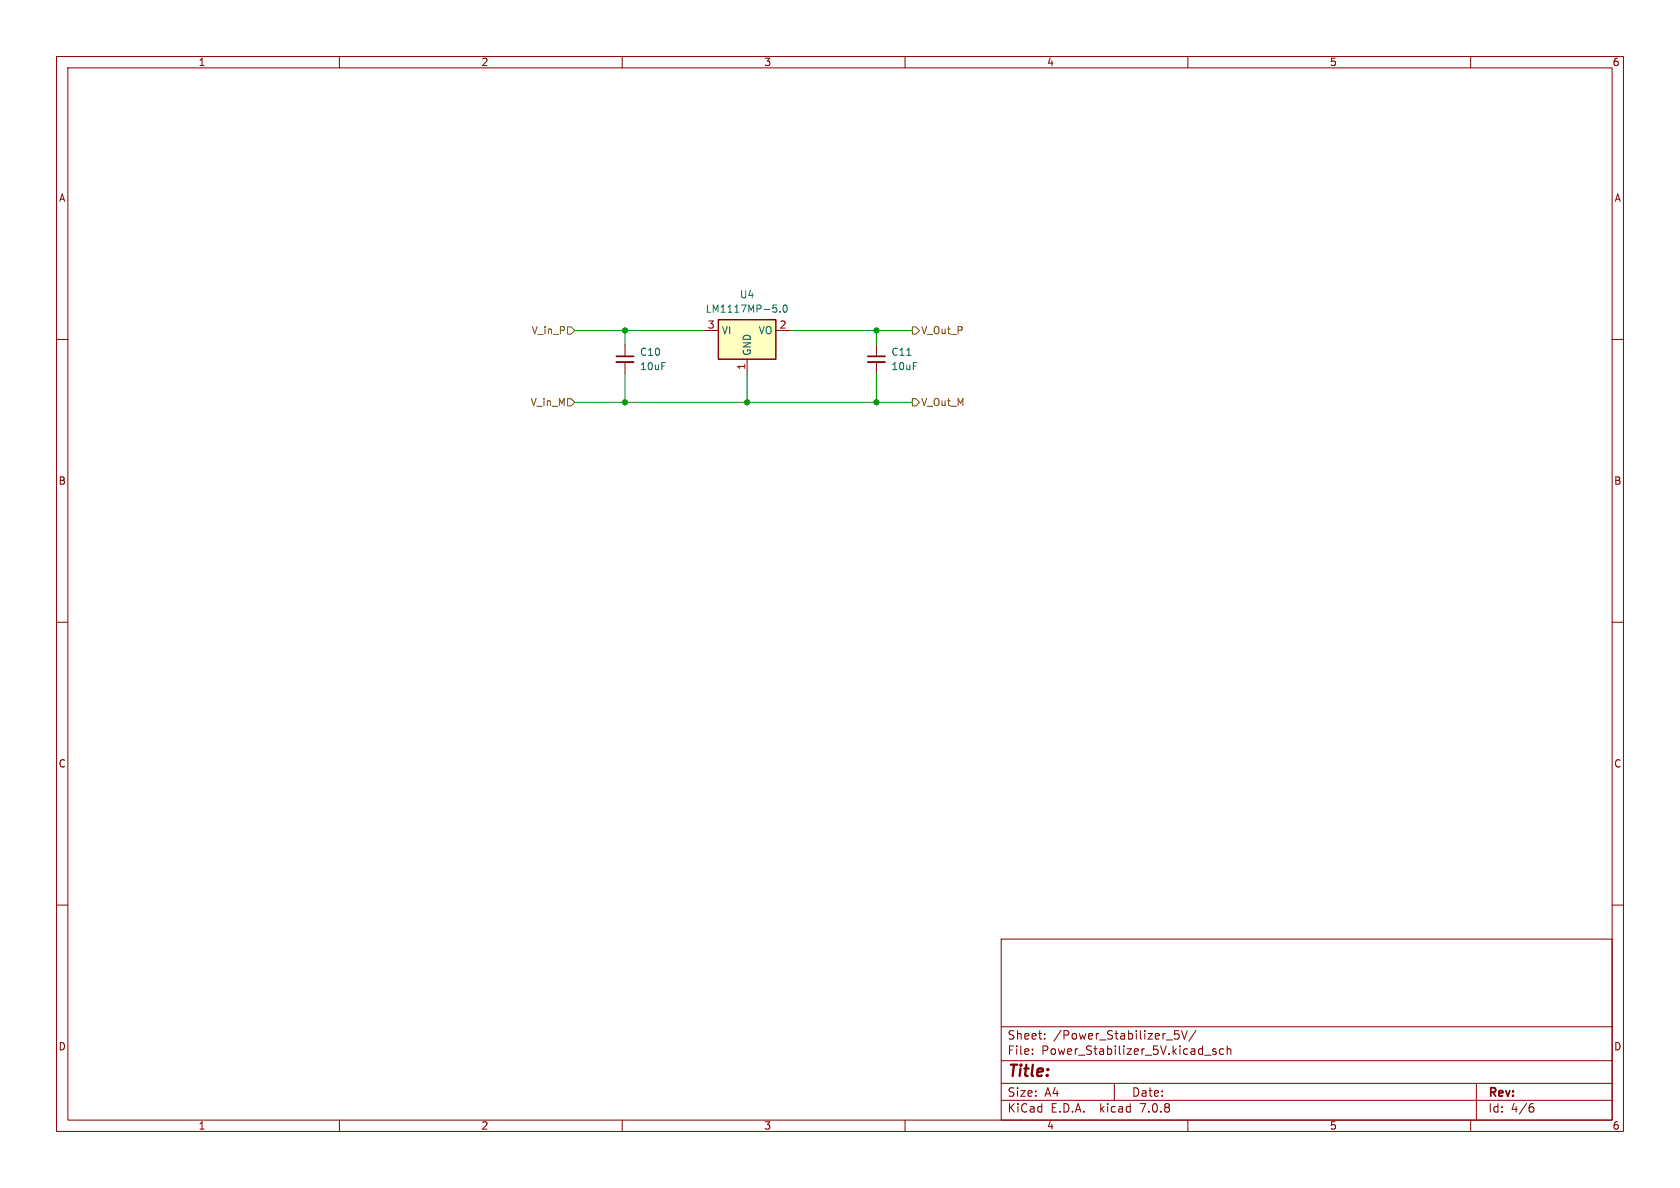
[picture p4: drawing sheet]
<svg xmlns="http://www.w3.org/2000/svg" width="297mm" height="210mm" viewBox="0 0 297 210" stroke-linecap="round" stroke-linejoin="round" font-family="sans-serif">
<g fill="none" stroke="#840000" stroke-width=".18">
<path d="M10 10h277v190h-277zM12 12h273v186h-273zM60 10v2M110 10v2M160 10v2M210 10v2M260 10v2M10 60h2M124.5 58.4h2.5M137.2 58.4h2.5M285 60h2M110.5 61v2"/>
<path d="M110.5 64v2M132.1 63.5v2.5M154.9 61v2M154.9 64v2M10 110h2M285 110h2M10 160h2M285 160h2M177 166h108v32h-108zM60 198v2M110 198v2M160 198v2"/>
<path d="M177 194.5h108M177 191.5h108M177 187.5h108M177 181.5h108M182.5 186.3v.1M182.5 185.5v.1M184.7 183.6v.1M184.7 182.8v.1M197 191.5v3M208.4 182.2h-.7l-.1 .7 .2-.1h.5l.2 .3-.1 .5-.2 .1-.6-.1M208.9 182.2l.5 1.5 .5-1.5M210 198v2"/>
<path d="M211.5 182.1l-1.3 2M213 186.5h1.1M215 185.5l-.4-.1-.2 .2 .1 .2 .5 .2v.3h-.6M216.3 185.5l-.4-.1-.3 .3v.4l.1 .2h.6M217 185.5l.2-.1 .3 .1 .1 .9M217 184.9v1.5M260 198v2M261 191.5v6.5M270.6 195.7h.3l.3 .3-.1 .5-.5 .1M271 195.1l-.4 .1"/>
</g>
<path d="M109 64h3M153.4 64h3.1" fill="none" stroke="#840000" stroke-width=".33"/>
<path d="M109 63h3M153.4 63h3.1" fill="none" stroke="#840000" stroke-width=".3"/>
<path d="M137.3 54.5v.6M137.9 55.1v.1M138.6 54l.1-.1a.68 .68 0 0 1 .5 .7 .68 .68 0 0 1-.5 .6 .84 .84 0 0 1-.1-1.2zM160.3 62.8h.7" fill="none" stroke="#006464" stroke-width=".18"/>
<path d="M127 56.5h10.2v7h-10.2z" fill="#ffffc2" stroke="#ffffc2" stroke-width=".18"/>
<path d="M127 56.5h10.2v7h-10.2z" fill="none" stroke="#840000" stroke-width=".25"/>
<path d="M100.3 57.8h.7l.6 .6-.6 .7h-.7zM161.3 57.8h.6l.7 .6-.7 .7h-.6zM100.3 70.5h.7l.6 .6-.6 .7h-.7zM161.3 70.5h.6l.7 .6-.7 .7h-.6z" fill="none" stroke="#725600" stroke-width=".18"/>
<path d="M101.6 58.4h22.9M110.5 58.4v2.6M139.7 58.4h21.6M154.9 58.4v2.6M101.6 71.1h59.7M110.5 66v5.1M132.1 66v5.1M154.9 66v5.1" fill="none" stroke="#009600" stroke-width=".18"/>
<g fill="#009600" stroke="#009600" stroke-width=".18">
<circle cx="132.1" cy="71.1" r=".46"/>
<circle cx="154.9" cy="71.1" r=".46"/>
<circle cx="154.9" cy="58.4" r=".46"/>
<circle cx="110.5" cy="58.4" r=".46"/>
<circle cx="110.5" cy="71.1" r=".46"/>
</g>
<text font-size="2.8" fill="#840000" x="178" y="190.9">Title:</text>
<g font-size="2.1" fill="#840000">
<text x="178" y="184">Sheet:</text>
<text x="186.2" y="184">/Power_Stabilizer_5V/</text>
<text x="178" y="186.7">File:</text>
<text x="184.1" y="186.7">Power_Stabilizer_5V.kicad_sch</text>
<text x="178" y="196.9">KiCad</text>
<text x="178" y="194.1">Size:</text>
<text x="184.7" y="194.1">A4</text>
<text x="185.7" y="196.9">E.D.A.</text>
<text x="194.6" y="196.9">kicad</text>
<text x="200" y="194.1">Date:</text>
<text x="201.8" y="196.9">7.0.8</text>
<text x="263" y="194.3">Rev:</text>
<text x="263" y="196.9">Id:</text>
<text x="267.1" y="196.9">4/6</text>
</g>
<g font-size="1.8" fill="#840000">
<text x="35" y="11.9">1</text>
<text x="85" y="11.9">2</text>
<text x="135" y="11.9">3</text>
<text x="185" y="11.9">4</text>
<text x="235" y="11.9">5</text>
<text x="285" y="11.9">6</text>
<text x="10.3" y="35.9">A</text>
<text x="285.3" y="35.9">A</text>
<text x="10.3" y="85.9">B</text>
<text x="285.3" y="85.9">B</text>
<text x="10.3" y="135.9">C</text>
<text x="285.3" y="135.9">C</text>
<text x="10.3" y="185.9">D</text>
<text x="285.3" y="185.9">D</text>
<text x="35" y="199.9">1</text>
<text x="85" y="199.9">2</text>
<text x="135" y="199.9">3</text>
<text x="185" y="199.9">4</text>
<text x="235" y="199.9">5</text>
<text x="285" y="199.9">6</text>
</g>
<g font-size="1.8" fill="#006464">
<text x="130.7" y="52.9">U4</text>
<text x="124.7" y="55.5">LM1117MP-5.0</text>
<text x="127.5" y="59.3">VI</text>
<text x="134" y="59.3">VO</text>
<text x="113" y="63.1">C10</text>
<text x="113" y="65.6">10uF</text>
<text x="132.9" y="63" transform="rotate(-90 132.9 63)">GND</text>
<text x="157.5" y="63.1">C11</text>
<text x="157.5" y="65.6">10uF</text>
</g>
<g font-size="1.8" fill="#725600">
<text x="93.9" y="59.3">V_in_P</text>
<text x="162.8" y="59.3">V_Out_P</text>
<text x="93.7" y="72">V_in_M</text>
<text x="162.8" y="72">V_Out_M</text>
</g>
<g font-size="1.8" fill="#a90000">
<text x="125" y="58.2">3</text>
<text x="137.7" y="58.2">2</text>
<text x="131.8" y="65.5" transform="rotate(-90 131.8 65.5)">1</text>
</g>
</svg>
